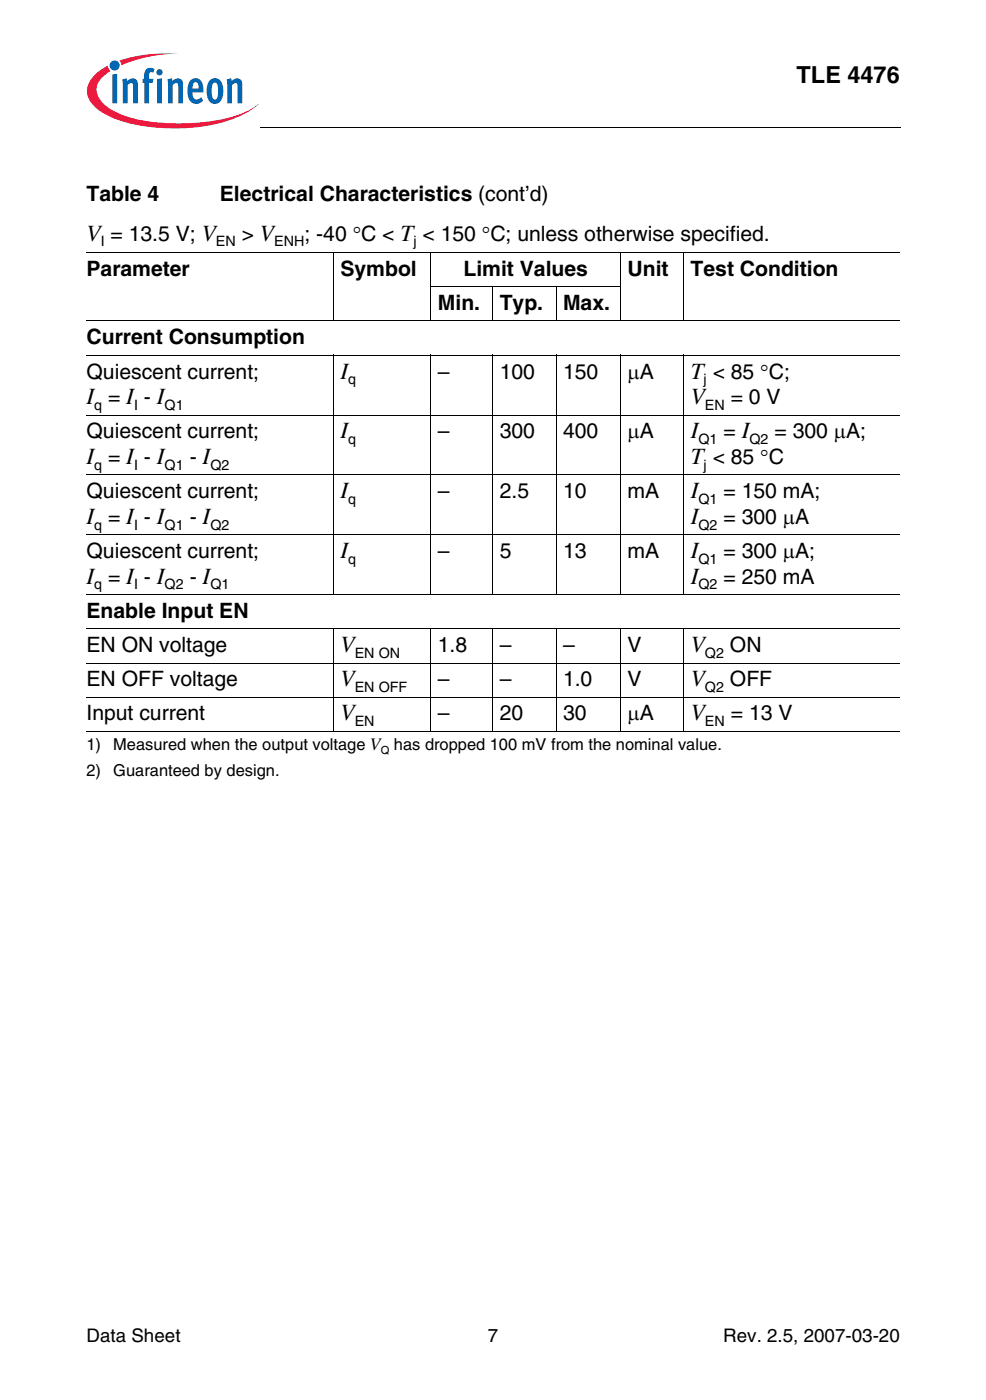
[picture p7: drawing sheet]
<svg xmlns="http://www.w3.org/2000/svg" width="207mm" height="294mm" viewBox="0 0 207 294" stroke-linecap="round" stroke-linejoin="round" font-family="sans-serif">
<circle cx="24.1" cy="13.8" r="1.06" fill="#0166b3"/>
<g fill="#ed1a40">
<path d="M25.1 12.7l.7-.2a31.7 31.7 0 0 1 11.7-1.2 31 31 0 0 0-11.4 2.2l-.6 .2z"/>
<path d="M19.7 16a10.9 10.9 0 0 1 2.9-2.2l.2 .6 .4 .5a4.8 4.8 0 0 0-2.9 4.1 6.1 6.1 0 0 0 3.7 4.4 31.1 31.1 0 0 0 15.1 2.5 30.9 30.9 0 0 0 13.6-3l1.6-1.1a19.2 19.2 0 0 1-10.1 4.5 41 41 0 0 1-19.9-1.3 9.9 9.9 0 0 1-5.6-4.2 4.2 4.2 0 0 1 1-4.8z"/>
</g>
<g fill="#0166b3">
<path d="M23.6 15.7l1-.2v6.2h-1z"/>
<path d="M25.7 16.7l.9-.3 .1 .6a1.19 1.19 0 0 1 1.4-.5 1.19 1.19 0 0 1 .8 1.3v3.9h-.9l-.1-4a.4 .4 0 0 0-.6-.2l-.5 .4v3.8h-1z"/>
<path d="M30.8 14.5l.7-.2 .8 .1 .2 .1-.3 .8-.2-.1a.46 .46 0 0 0-.6 .2l-.1 1.2h.9l-.1 .8h-.8v4.3h-1v-4.3h-.3v-.8h.3v-.7a1.72 1.72 0 0 1 .5-1.4z"/>
<path d="M35.2 16.7l.9-.3 .1 .6a1.19 1.19 0 0 1 1.4-.5 1.19 1.19 0 0 1 .8 1.3v3.9h-1v-4a.4 .4 0 0 0-.6-.2l-.5 .4v3.8h-1z"/>
<path d="M47.6 16.7l.9-.3 .2 .6a1.19 1.19 0 0 1 1.4-.5 1.19 1.19 0 0 1 .8 1.3v3.9h-1l-.1-4a.4 .4 0 0 0-.6-.2l-.5 .4v3.8h-1z"/>
<path d="M32.8 15.2a.7 .7 0 0 1 1.4 0 .7 .7 0 0 1-1.4 0zM33 16.6l1-.1v5.2h-1z"/>
<path d="M40.1 16.8a1.55 1.55 0 0 1 1.7-.2 1.55 1.55 0 0 1 .8 1.5l.1 1.3h-2.3a1.06 1.06 0 0 0 .3 1.1 1.06 1.06 0 0 0 1.1 .3l.5-.4 .4 .7a1.83 1.83 0 0 1-2.2 .6 1.83 1.83 0 0 1-1.1-1.9v-1.6l.3-.8zM40.7 17.5l-.3 1.1h1.3v-.7a.56 .56 0 0 0-.4-.6 .56 .56 0 0 0-.6 .2z"/>
<path d="M44.2 16.7a1.68 1.68 0 0 1 1.8 0 1.68 1.68 0 0 1 .8 1.6l.1 1.4a1.9 1.9 0 0 1-2.3 2.1 2.85 2.85 0 0 1-1.2-3.2 2.71 2.71 0 0 1 .8-1.9zM44.8 17.5a4.2 4.2 0 0 0 0 3.3l.4 .1a1.49 1.49 0 0 0 .6-1.8v-.4a1.15 1.15 0 0 0-.7-1.4z"/>
</g>
<path d="M18.2 28.8h45.9v4.8h-45.9z" fill="#fff"/>
<path d="M54.7 26.6l.1 .2z" fill="#000"/>
<g fill="none" stroke="#000" stroke-width=".21">
<path d="M54.8 26.7h134.4M18.2 53.1h170.8M70 53.1v14.4M90.5 53.1v14.4M130.3 53.1v14.4M143.6 53.1v14.4M18.2 67.5h170.8M18.2 74.6h170.8M70 74.5v50.6M90.4 60.3h40M90.5 74.5v50.6M103.5 60.2v7.3"/>
<path d="M103.5 74.5v50.6M116.8 60.2v7.3M116.8 74.5v50.6M130.3 74.5v50.6M143.6 74.5v50.6M18.2 87.2h170.8M18.2 99.8h170.8M18.2 112.4h170.8M18.2 125h170.8M18.2 132.2h170.8M18.2 139.3h170.8M70 132.1v21.6"/>
<path d="M90.5 132.1v21.6M103.5 132.1v21.6M116.8 132.1v21.6M130.3 132.1v21.6M143.6 132.1v21.6M18.2 146.5h170.8M18.2 153.6h170.8"/>
</g>
<g font-size="4.9">
<text x="167.3" y="17.4">TLE 4476</text>
<text x="18.2" y="50.7">V = 13.5 V; V</text>
<text x="71.5" y="79.6">I</text>
<text x="145.1" y="79.6">T &lt; 85 °C;</text>
<text x="18.2" y="85">I = I - I</text>
<text x="145.1" y="85">V</text>
<text x="71.5" y="92.1">I</text>
<text x="145.1" y="92.1">I</text>
<text x="18.2" y="97.6">I = I - I</text>
<text x="145.1" y="97.6">T &lt; 85 °C</text>
<text x="71.5" y="104.7">I</text>
<text x="145.1" y="104.7">I</text>
<text x="18.2" y="110.2">I = I - I</text>
<text x="145.1" y="110.2">I</text>
<text x="71.5" y="117.3">I</text>
<text x="145.1" y="117.3">I</text>
<text x="18.2" y="122.8">I = I - I</text>
<text x="145.1" y="122.8">I</text>
<text x="71.5" y="137.1">V</text>
<text x="145.1" y="137.1">V</text>
<text x="71.5" y="144.3">V</text>
<text x="145.1" y="144.3">V</text>
<text x="71.5" y="151.4">V</text>
<text x="145.1" y="151.4">V</text>
</g>
<g font-size="4.4">
<text x="18.2" y="42.3">Table 4</text>
<text x="46.2" y="42.3">Electrical Characteristics (cont’d)</text>
<text x="50.8" y="50.7">&gt; V</text>
<text x="64" y="50.7">; -40 °C &lt; T &lt; 150 °C; unless otherwise specified.</text>
<text x="18.2" y="58.1">Parameter</text>
<text x="71.5" y="58.1">Symbol</text>
<text x="97.3" y="58.1">Limit Values</text>
<text x="131.8" y="58.1">Unit</text>
<text x="145.1" y="58.1">Test Condition</text>
<text x="92" y="65.2">Min.</text>
<text x="104.9" y="65.2">Typ.</text>
<text x="118.2" y="65.2">Max.</text>
<text x="18.2" y="72.4">Current Consumption</text>
<text x="18.2" y="79.6">Quiescent current;</text>
<text x="92" y="79.6">–</text>
<text x="105" y="79.6">100</text>
<text x="118.2" y="79.6">150</text>
<text x="131.8" y="79.6">μA</text>
<text x="153.5" y="85">= 0 V</text>
<text x="18.2" y="92.1">Quiescent current;</text>
<text x="92" y="92.1">–</text>
<text x="105" y="92.1">300</text>
<text x="118.2" y="92.1">400</text>
<text x="131.8" y="92.1">μA</text>
<text x="151.9" y="92.1">= I</text>
<text x="162.7" y="92.1">= 300 μA;</text>
<text x="39.8" y="97.6">- I</text>
<text x="18.2" y="104.7">Quiescent current;</text>
<text x="92" y="104.7">–</text>
<text x="105" y="104.7">2.5</text>
<text x="118.2" y="104.7">10</text>
<text x="131.8" y="104.7">mA</text>
<text x="151.9" y="104.7">= 150 mA;</text>
<text x="39.8" y="110.2">- I</text>
<text x="151.9" y="110.2">= 300 μA</text>
<text x="18.2" y="117.3">Quiescent current;</text>
<text x="92" y="117.3">–</text>
<text x="105" y="117.3">5</text>
<text x="118.2" y="117.3">13</text>
<text x="131.8" y="117.3">mA</text>
<text x="151.9" y="117.3">= 300 μA;</text>
<text x="39.8" y="122.8">- I</text>
<text x="151.9" y="122.8">= 250 mA</text>
<text x="18.2" y="129.9">Enable Input EN</text>
<text x="18.2" y="137.1">EN ON voltage</text>
<text x="92" y="137.1">1.8</text>
<text x="105" y="137.1">–</text>
<text x="118.2" y="137.1">–</text>
<text x="131.8" y="137.1">V</text>
<text x="153.3" y="137.1">ON</text>
<text x="18.2" y="144.3">EN OFF voltage</text>
<text x="92" y="144.3">–</text>
<text x="105" y="144.3">–</text>
<text x="118.2" y="144.3">1.0</text>
<text x="131.8" y="144.3">V</text>
<text x="153.3" y="144.3">OFF</text>
<text x="18.2" y="151.4">Input current</text>
<text x="92" y="151.4">–</text>
<text x="105" y="151.4">20</text>
<text x="118.2" y="151.4">30</text>
<text x="131.8" y="151.4">μA</text>
<text x="153.5" y="151.4">= 13 V</text>
</g>
<g font-size="3.9">
<text x="18.2" y="282.1">Data Sheet</text>
<text x="102.5" y="282.1">7</text>
<text x="151.9" y="282.1">Rev. 2.5, 2007-03-20</text>
</g>
<g font-size="3.5">
<text x="18.2" y="157.6">1)</text>
<text x="23.8" y="157.6">Measured when the output voltage V</text>
<text x="82.7" y="157.6">has dropped 100 mV from the nominal value.</text>
<text x="18.2" y="163">2)</text>
<text x="23.8" y="163">Guaranteed by design.</text>
</g>
<g font-size="3">
<text x="21.2" y="51.8">I</text>
<text x="45.3" y="51.8">EN</text>
<text x="57.6" y="51.8">ENH</text>
<text x="86.8" y="51.8">j</text>
<text x="73.1" y="80.7">q</text>
<text x="147.8" y="80.7">j</text>
<text x="19.8" y="86.1">q</text>
<text x="28.2" y="86.1">I</text>
<text x="34.6" y="86.1">Q1</text>
<text x="148" y="86.1">EN</text>
<text x="73.1" y="93.3">q</text>
<text x="146.7" y="93.3">Q1</text>
<text x="157.4" y="93.3">Q2</text>
<text x="19.8" y="98.7">q</text>
<text x="28.2" y="98.7">I</text>
<text x="34.6" y="98.7">Q1</text>
<text x="44.2" y="98.7">Q2</text>
<text x="147.8" y="98.7">j</text>
<text x="73.1" y="105.9">q</text>
<text x="146.7" y="105.9">Q1</text>
<text x="19.8" y="111.3">q</text>
<text x="28.2" y="111.3">I</text>
<text x="34.6" y="111.3">Q1</text>
<text x="44.2" y="111.3">Q2</text>
<text x="146.7" y="111.3">Q2</text>
<text x="73.1" y="118.5">q</text>
<text x="146.7" y="118.5">Q1</text>
<text x="19.8" y="123.9">q</text>
<text x="28.2" y="123.9">I</text>
<text x="34.6" y="123.9">Q2</text>
<text x="44.2" y="123.9">Q1</text>
<text x="146.7" y="123.9">Q2</text>
<text x="74.5" y="138.2">EN ON</text>
<text x="148" y="138.2">Q2</text>
<text x="74.5" y="145.4">EN OFF</text>
<text x="148" y="145.4">Q2</text>
<text x="74.5" y="152.5">EN</text>
<text x="148" y="152.5">EN</text>
</g>
<text font-size="2.3" x="80" y="158.4">Q</text>
</svg>
